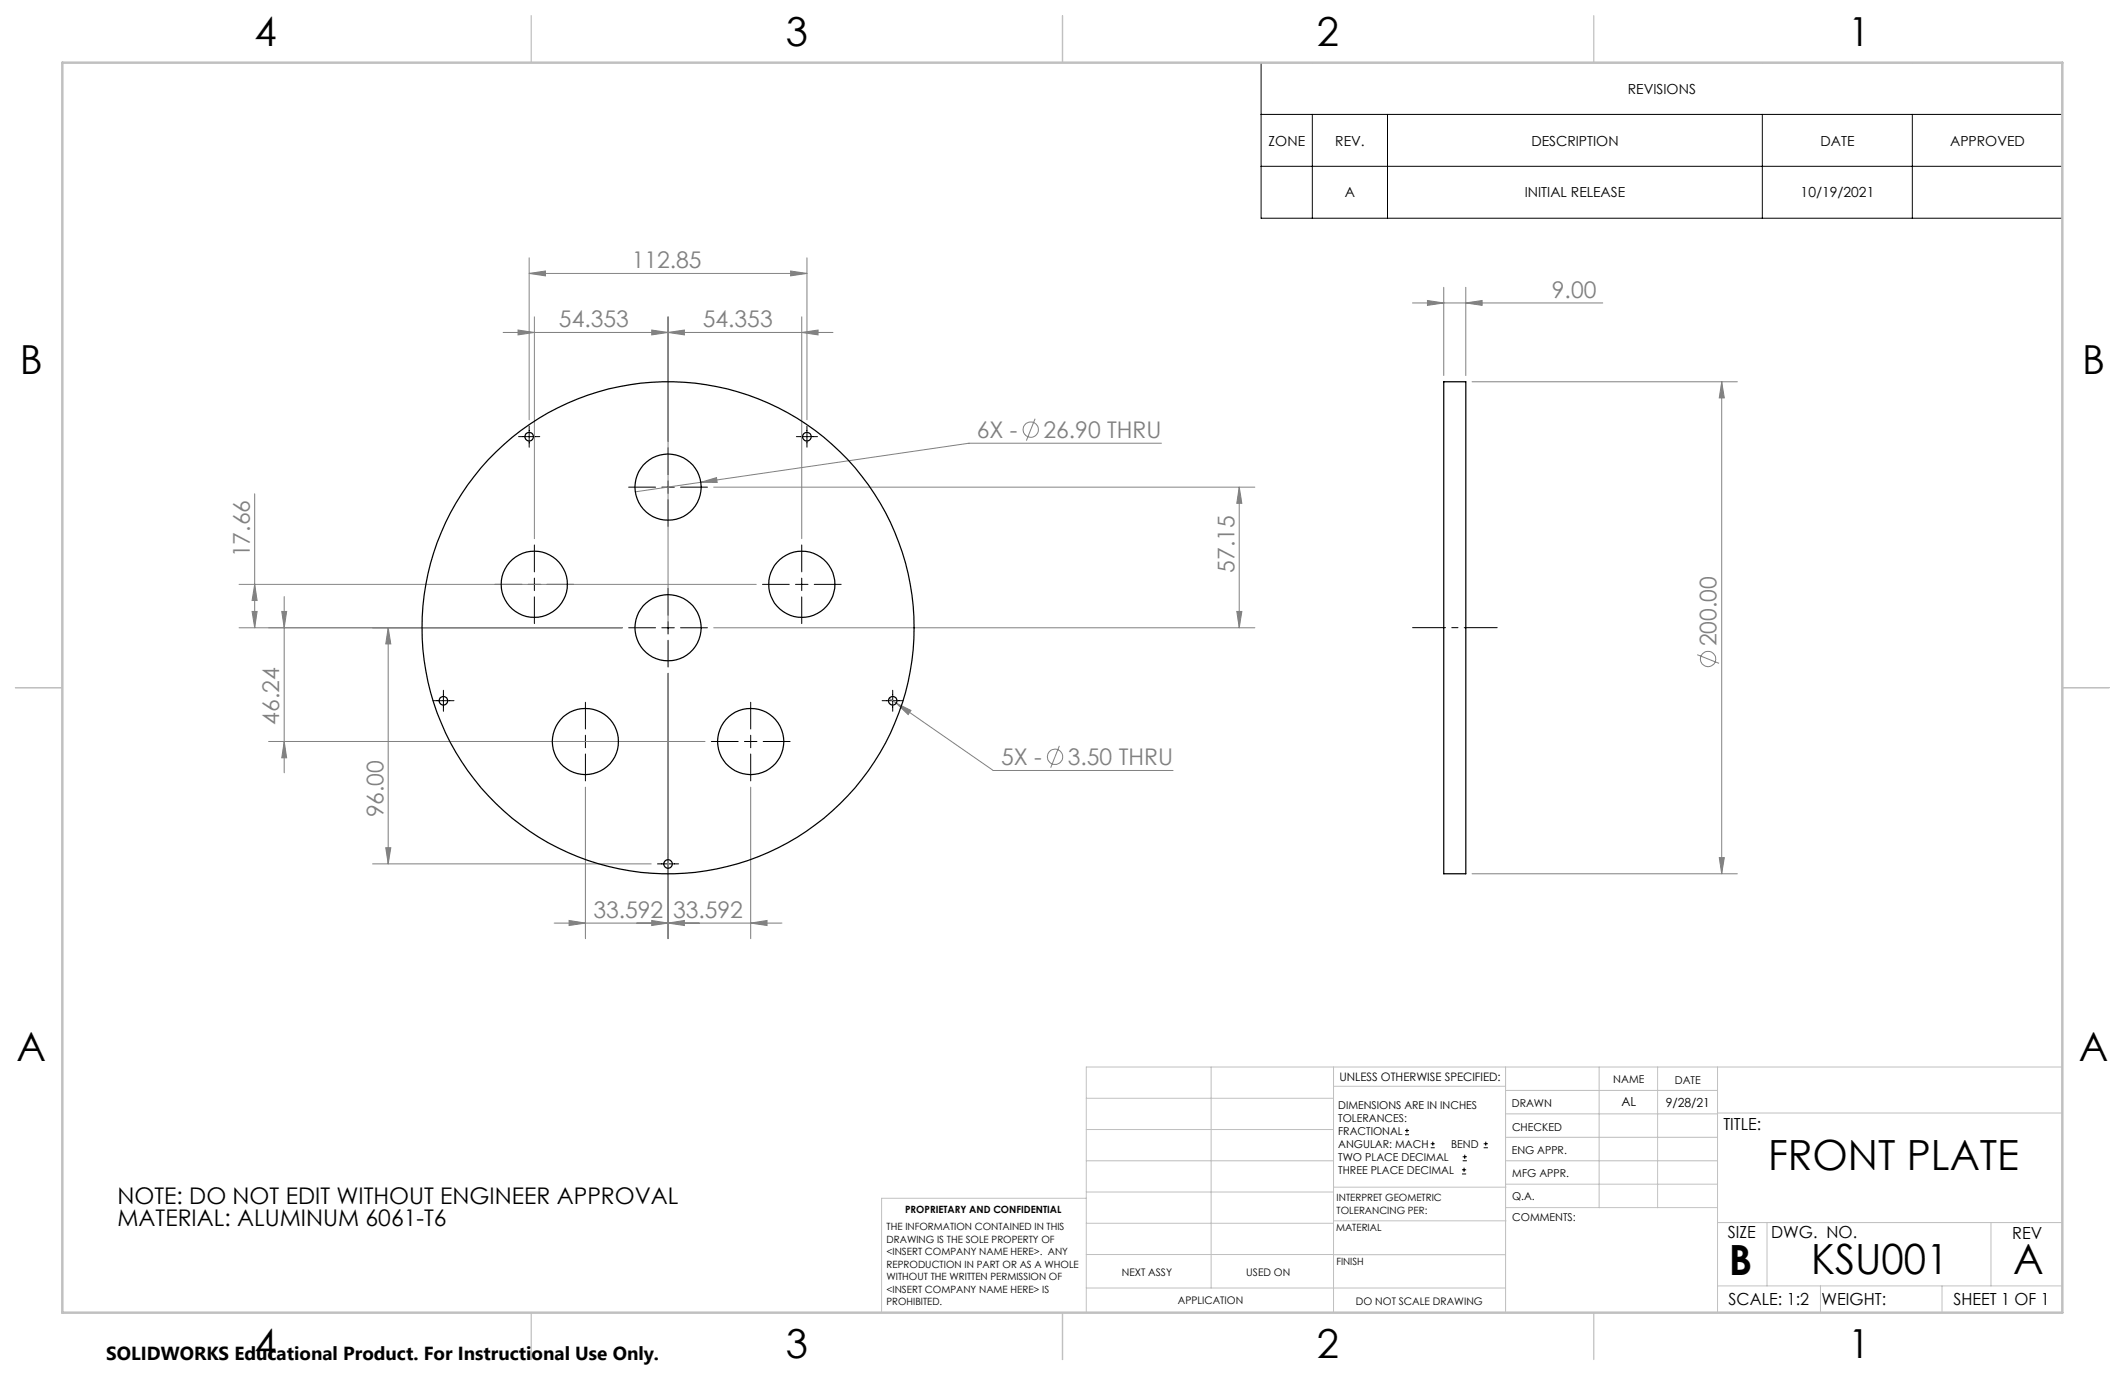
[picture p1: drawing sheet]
<svg xmlns="http://www.w3.org/2000/svg" width="432mm" height="279mm" viewBox="0 0 432 279" stroke-linecap="round" stroke-linejoin="round" font-family="sans-serif">
<g fill="none" stroke="#808080" stroke-width=".2">
<path d="M107.5 55.6l3.3-.5v1zM107.5 52.4v32.9M107.5 55.6h56.5M160.7 55.1l3.3 .5-3.3 .5zM164 52.4v32.9M293.4 58.4v17.9M297.9 58.4v17.9M102.2 67.6h67.1M105.3 67.1l3.3 .5-3.3 .5zM108.6 64.4v45.1M132.4 67.1l3.3 .5-3.3 .5zM135.7 67.6l3.4-.5v1z"/>
<path d="M135.7 64.4v61.9M162.9 67.6l3.3-.5v1zM162.9 64.4v45.1M287 61.6h38.7M290.1 61.1l3.3 .5-3.3 .5zM297.9 61.6l3.3-.5v1zM299.1 77.6h53.9M349.8 77.6l.6 3.3h-1zM349.8 77.6v100M142.4 98l3.2-1 .1 1zM142.4 98l-13.3 1.9M145 99h110"/>
<path d="M210.3 85.1l-1.7 4.4M236 90.1h-39.1l-54.5 7.9M251.8 99l.5 3.3h-1zM251.8 99v28.6M48.6 118.7h105.1M51.8 118.7l.4 3.3h-1zM51.8 100.3v27.3M48.6 127.6h77.9M51.2 124.2h1l-.4 3.4zM57.3 124.2h.9l-.5 3.4zM57.7 121.2v35.8M78.9 127.6l.5 3.2h-1z"/>
<path d="M78.9 127.6v47.9M135.7 136.8v53.9M145 127.6h110M251.3 124.2h1l-.5 3.4zM344.9 133l4.4 1.8M54.6 150.7h88.7M57.7 150.7l.5 3.3h-.9zM119 159.9v30.8M152.5 159.9v30.8M180.7 141.9l1.4 1M182.1 142.9l3 1.5-.6 .8zM182.1 142.9l19.7 13.7h36.6"/>
<path d="M215.3 151.6l-1.8 4.4M75.7 175.5h56.6M78.4 172.3h1l-.5 3.2zM299.1 177.6h53.9M349.4 174.3h1l-.6 3.3zM112.6 187.6h46.3M115.6 187l3.4 .6-3.4 .5zM132.4 187l3.3 .6-3.3 .5zM135.7 187.6l3.4-.6v1.1zM152.5 187.6l3.4-.6v1.1z"/>
<circle cx="209.4" cy="87.3" r="1.55"/>
<circle cx="347.1" cy="133.9" r="1.55"/>
<circle cx="214.4" cy="153.8" r="1.56"/>
</g>
<g fill="none" stroke="#000" stroke-width=".2">
<path d="M256.3 12.7h162.8v31.6h-162.8zM256.3 23.2h162.8M256.3 33.8h162.8M266.7 23.2v21.1M281.9 23.2v21.1M358.1 23.2v21.1M388.6 23.2v21.1M105.4 88.7h4.3M107.5 86.6v4.3M127.7 99h5.5M134.5 99h2.5M135.7 91v5.4"/>
<path d="M135.7 97.7v2.6M138.3 99h5.5M161.8 88.7h4.3M164 86.6v4.3M100.6 118.7h5.4M107.3 118.7h2.6M108.6 110.7v5.5M108.6 117.5v2.5M111.1 118.7h5.5M135.7 101.5v5.5M135.7 119.6v5.4M154.9 118.7h5.5"/>
<path d="M161.6 118.7h2.6M162.9 110.7v5.5M162.9 117.5v2.5M165.5 118.7h5.4M108.6 121.3v5.4M127.7 127.6h5.5M134.5 127.6h2.5M135.7 126.3v2.5M135.7 130.1v5.4M138.3 127.6h5.5M162.9 121.3v5.4M87.9 142.4h4.4"/>
<path d="M90.1 140.3v4.2M110.9 150.7h5.5M117.7 150.7h2.5M119 142.7v5.4M119 149.4v2.5M119 153.2v5.5M121.5 150.7h5.4M144.5 150.7h5.5M151.3 150.7h2.5M152.5 142.7v5.4M152.5 149.4v2.5M152.5 153.2v5.5"/>
<path d="M155.1 150.7h5.4M179.2 142.4h4.4M181.4 140.3v4.2M133.6 175.5h4.3M135.7 173.4v4.3M285.5 230.6h.8M285.5 229.7h.8M285.9 229.3v.9M290.7 233.2h.8M290.7 232.4h.8M291.1 232v.8M297.1 238.5h.8"/>
<path d="M297.1 237.7h.8M297.2 235.9h.9M297.2 235.1h.9M297.5 237.3v.8M297.6 234.6v.9M301.5 233.2h.8M301.5 232.4h.8M301.9 232v.8"/>
</g>
<path d="M304.2 127.5h-17.2" fill="none" stroke="#000" stroke-width=".2" stroke-dasharray="15.2 1.3 1.3 1.3" stroke-dashoffset="8.5"/>
<g fill="none" stroke="#c0c0c0" stroke-width=".2">
<path d="M246.1 216.8v44.9M271 216.8v49.9M305.9 216.8v49.9M324.9 216.8v28.6M336.8 216.8v28.6M349 216.8v49.9M419.1 216.8h-198.4v49.9M220.7 235.9h50.3M220.7 229.5h50.3M220.7 223.2h50.3M271 220.7h34.9M305.9 231.1h43.1"/>
<path d="M305.9 226.3h43.1M305.9 221.6h43.1M305.9 235.9h43.1M349 226.2h70.1M220.7 248.6h50.3M220.7 242.2h50.3M220.7 254.9h50.3M220.7 243.5h-41.6v23.2M271 255h34.9M271 248.1h35M271 241.2h35M305.9 240.6h43.1"/>
<path d="M306 245.4h43M349 248.4h70.1M359.1 248.4v12.9M404.6 248.4v12.9M220.7 261.7h85.2M349 261.3h70.1M369.9 261.3v5.4M394.6 261.3v5.4"/>
</g>
<path d="M108 3.2v9.5M215.9 3.2v9.5M323.8 3.2v9.5M3.1 139.7h9.6M419.1 139.7h9.5M108 266.7v9.6M215.9 266.7v9.6M323.8 266.7v9.6" fill="none" stroke="#c0c0c0" stroke-width=".25"/>
<path d="M12.7 12.7h406.4v254h-406.4z" fill="none" stroke="#c0c0c0" stroke-width=".5"/>
<g fill="#808080">
<path d="M162.9 67.6l3.3-.5v1zM132.4 67.1l3.3 .5-3.3 .5zM135.7 67.6l3.4-.5v1zM105.3 67.1l3.3 .5-3.3 .5zM152.5 187.6l3.4-.6v1.1zM132.4 187l3.3 .6-3.3 .5zM135.7 187.6l3.4-.6v1.1zM115.6 187l3.4 .6-3.4 .5zM297.9 61.6l3.3-.5v1zM290.1 61.1l3.3 .5-3.3 .5z"/>
<path d="M142.4 98h3.3l-.1-1zM182.1 142.9l2.4 2.3 .6-.8zM107.5 55.6l3.3-.5v1zM160.7 55.1l3.3 .5-3.3 .5z"/>
<path d="M51.2 124.2h1l-.4 3.4zM51.8 118.7l.4 3.3h-1zM78.4 172.3h1l-.5 3.2zM78.9 127.6l.5 3.2h-1z"/>
<path d="M57.3 124.2h.9l-.5 3.4zM57.7 150.7l.5 3.3h-.9zM251.8 99l.5 3.3h-1zM251.3 124.2h1l-.5 3.4zM349.8 77.6l.6 3.3h-1zM349.4 174.3h1l-.6 3.3z"/>
</g>
<g fill="none" stroke="#000" stroke-width=".25">
<path d="M293.4 77.6h4.5v100h-4.5z"/>
<circle cx="107.5" cy="88.7" r=".88"/>
<circle cx="135.8" cy="99" r="6.7"/>
<circle cx="164" cy="88.7" r=".87"/>
<circle cx="108.6" cy="118.7" r="6.7"/>
<circle cx="162.9" cy="118.7" r="6.7"/>
<circle cx="135.7" cy="127.6" r="50"/>
<circle cx="135.8" cy="127.6" r="6.7"/>
<circle cx="90.1" cy="142.4" r=".87"/>
<circle cx="118.9" cy="150.7" r="6.7"/>
<circle cx="152.5" cy="150.7" r="6.7"/>
<circle cx="181.4" cy="142.4" r=".87"/>
<circle cx="135.7" cy="175.6" r=".87"/>
</g>
<g font-size="8.5">
<text x="359.3" y="237.7">FRONT PLATE</text>
<text x="351.3" y="259">B</text>
<text x="368" y="258.9">KSU001</text>
<text x="409.1" y="258.9">A</text>
</g>
<g font-size="8.1">
<text x="51.7" y="9.3">4</text>
<text x="159.7" y="9.3">3</text>
<text x="267.6" y="9.3">2</text>
<text x="375.6" y="9.3">1</text>
<text x="4" y="76">B</text>
<text x="423.1" y="76">B</text>
<text x="3.3" y="215.7">A</text>
<text x="422.4" y="215.7">A</text>
<text x="51.7" y="276">4</text>
<text x="159.7" y="276">3</text>
<text x="267.6" y="276">2</text>
<text x="375.6" y="276">1</text>
</g>
<g font-size="4.7" fill="#808080">
<text x="128.4" y="54.5">112.85</text>
<text x="315.4" y="60.5">9.00</text>
<text x="113.6" y="66.5">54.353</text>
<text x="142.8" y="66.5">54.353</text>
<text x="198.5" y="89">6X -</text>
<text x="212" y="89">26.90 THRU</text>
<text x="50.8" y="113.2" transform="rotate(-90 50.8 113.2)">17.66</text>
<text x="250.8" y="116.4" transform="rotate(-90 250.8 116.4)">57.15</text>
<text x="348.8" y="131.3" transform="rotate(-90 348.8 131.3)">200.00</text>
<text x="56.8" y="147.3" transform="rotate(-90 56.8 147.3)">46.24</text>
<text x="203.4" y="155.5">5X -</text>
<text x="217" y="155.5">3.50 THRU</text>
<text x="77.9" y="166.1" transform="rotate(-90 77.9 166.1)">96.00</text>
<text x="120.6" y="186.5">33.592</text>
<text x="136.8" y="186.5">33.592</text>
</g>
<g font-size="4.7">
<text x="23.9" y="244.7">NOTE: DO NOT EDIT WITHOUT ENGINEER APPROVAL</text>
<text x="23.9" y="249.2">MATERIAL: ALUMINUM 6061-T6</text>
</g>
<text font-size="3.8" x="21.6" y="276.3">SOLIDWORKS Educational Product. For Instructional Use Only.</text>
<g font-size="3.4">
<text x="350.2" y="229.5">TITLE:</text>
<text x="351.1" y="251.6">SIZE</text>
<text x="359.9" y="251.6">DWG. NO.</text>
<text x="408.9" y="251.7">REV</text>
<text x="351.2" y="265.2">SCALE: 1:2</text>
<text x="370.1" y="265.3">WEIGHT:</text>
<text x="396.9" y="265.2">SHEET 1 OF 1</text>
</g>
<g font-size="2.8">
<text x="330.8" y="19">REVISIONS</text>
<text x="257.8" y="29.6">ZONE</text>
<text x="271.3" y="29.6">REV.</text>
<text x="311.2" y="29.6">DESCRIPTION</text>
<text x="369.9" y="29.6">DATE</text>
<text x="396.3" y="29.6">APPROVED</text>
<text x="273.3" y="40.1">A</text>
<text x="309.8" y="40.1">INITIAL RELEASE</text>
<text x="365.9" y="40.1">10/19/2021</text>
</g>
<g font-size="2.5">
<text x="329.5" y="224.8">AL</text>
<text x="338.5" y="224.9">9/28/21</text>
</g>
<text font-size="2.4" x="272.2" y="219.7">UNLESS OTHERWISE SPECIFIED:</text>
<g font-size="2.2">
<text x="327.8" y="220.1">NAME</text>
<text x="340.3" y="220.2">DATE</text>
<text x="271.9" y="225.3">DIMENSIONS ARE IN INCHES</text>
<text x="271.9" y="227.9">TOLERANCES:</text>
<text x="307.2" y="224.9">DRAWN</text>
<text x="271.9" y="230.6">FRACTIONAL</text>
<text x="271.9" y="233.2">ANGULAR: MACH</text>
<text x="294.9" y="233.2">BEND</text>
<text x="307.3" y="229.8">CHECKED</text>
<text x="271.9" y="235.9">TWO PLACE DECIMAL</text>
<text x="271.9" y="238.5">THREE PLACE DECIMAL</text>
<text x="307.2" y="234.5">ENG APPR.</text>
<text x="307.3" y="239.2">MFG APPR.</text>
<text x="307.3" y="243.9">Q.A.</text>
<text x="307.3" y="248.1">COMMENTS:</text>
</g>
<g font-size="2.1">
<text x="227.9" y="259.2">NEXT ASSY</text>
<text x="253.3" y="259.2">USED ON</text>
<text x="239.3" y="265">APPLICATION</text>
<text x="275.5" y="265.1">DO NOT SCALE DRAWING</text>
</g>
<g font-size="2">
<text x="271.6" y="244.1">INTERPRET GEOMETRIC</text>
<text x="180.2" y="250">THE INFORMATION CONTAINED IN THIS</text>
<text x="183.9" y="246.4">PROPRIETARY AND CONFIDENTIAL</text>
<text x="271.5" y="250.2">MATERIAL</text>
<text x="271.6" y="246.6">TOLERANCING PER:</text>
<text x="180.2" y="252.5">DRAWING IS THE SOLE PROPERTY OF</text>
<text x="180.2" y="255.1">&lt;INSERT COMPANY NAME HERE&gt;. ANY</text>
<text x="180.2" y="257.6">REPRODUCTION IN PART OR AS A WHOLE</text>
<text x="271.5" y="257">FINISH</text>
<text x="180.2" y="260.1">WITHOUT THE WRITTEN PERMISSION OF</text>
<text x="180.2" y="262.6">&lt;INSERT COMPANY NAME HERE&gt; IS</text>
<text x="180.2" y="265.2">PROHIBITED.</text>
</g>
</svg>
